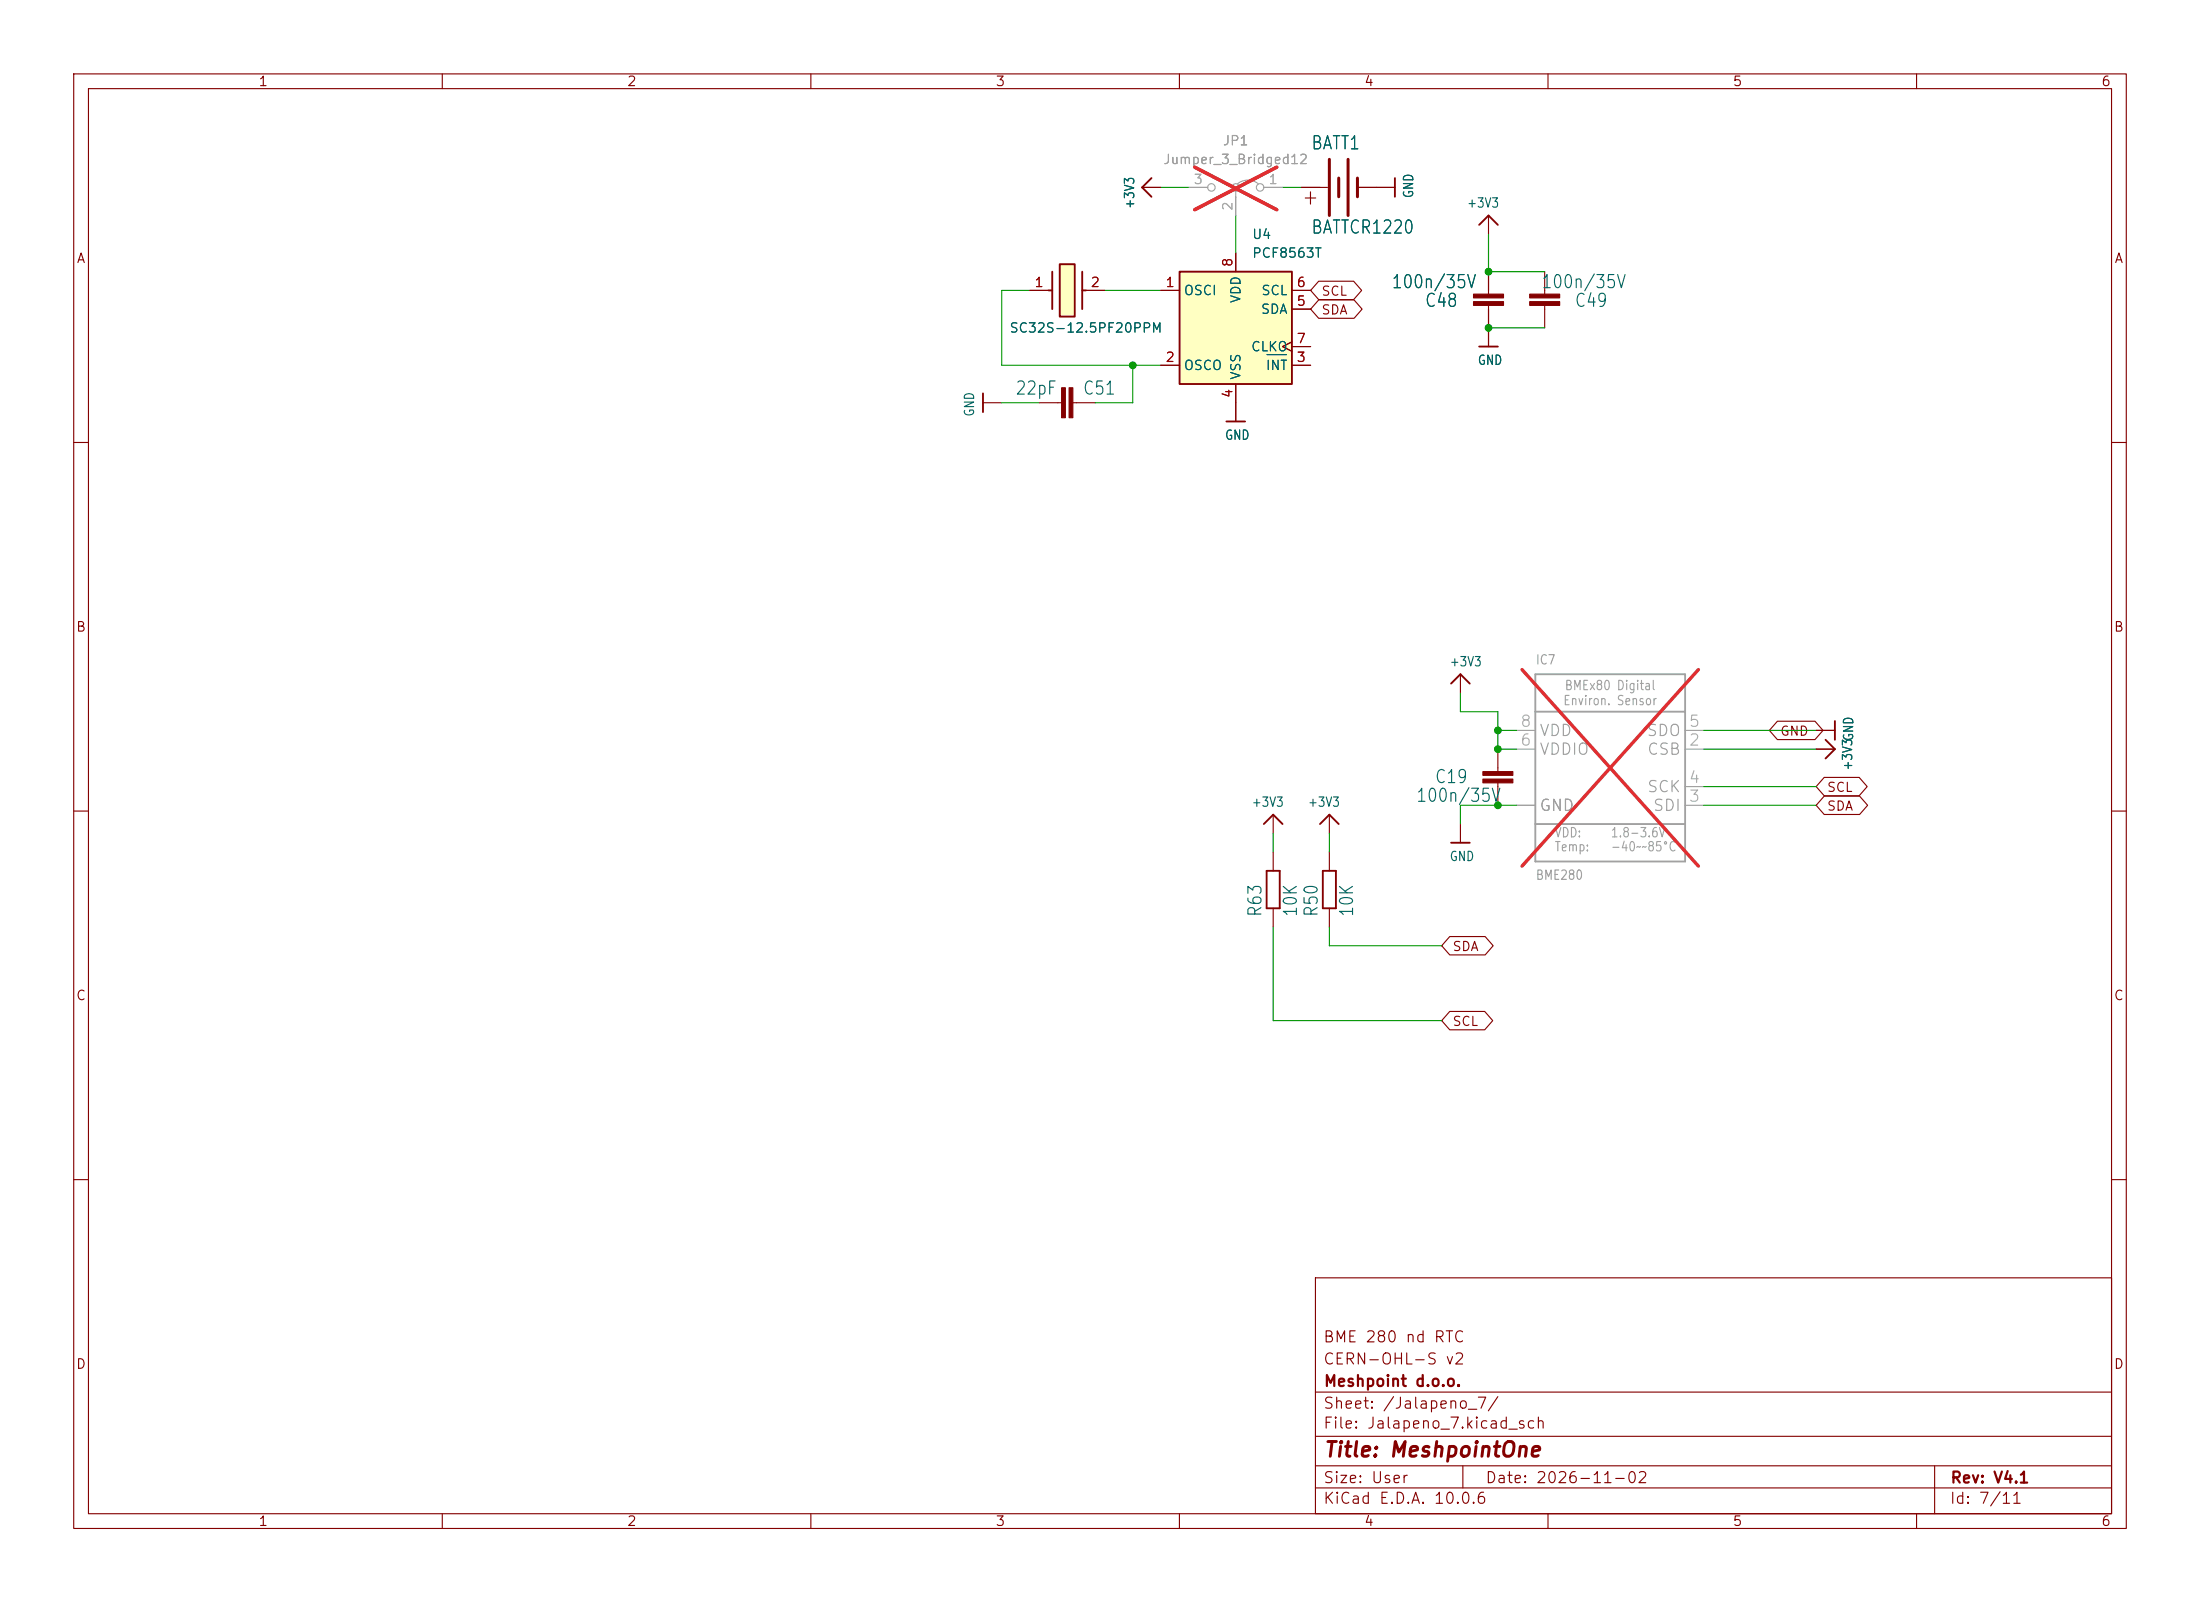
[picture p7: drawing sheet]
<svg xmlns="http://www.w3.org/2000/svg" width="298mm" height="217mm" viewBox="0 0 298 217" stroke-linecap="round" stroke-linejoin="round" font-family="sans-serif">
<g fill="none" stroke="#840000" stroke-width=".15">
<path d="M10 10h278.4v197.3h-278.4zM12 12h274.5v193.3h-274.5zM60 10v2M110 10v2M160 10v2M210 10v2M260 10v2M10 60h2M286.5 60h1.9M10 110h2M172.7 110.5v2.6M286.5 110h1.9"/>
<path d="M10 160h2M178.4 173.3h108.1v32h-108.1zM286.5 160h1.9M178.4 198.8h108.1M178.4 194.8h108.1M178.4 188.8h108.1M198.4 198.8v3M262.5 198.8v6.5M60 205.3v2M110 205.3v2M160 205.3v2M178.4 201.8h108.1"/>
<path d="M210 205.3v2M260 205.3v2"/>
</g>
<path d="M171.4 111.8l1.3-1.3 1.3 1.3" fill="none" stroke="#840000" stroke-width=".25"/>
<path d="M160 36.9h15.3v15.2h-15.3z" fill="#ffffc2"/>
<path d="M156.2 24.2l-1.3 1.2 1.3 1.3M160 36.9h15.3v15.2h-15.3zM200.7 30.5l1.2-1.3 1.3 1.3M133.3 53.4v2.5M166.4 57.2h2.5M200.7 47h2.5M196.8 92.7l1.3-1.2 1.3 1.2M248.9 97.8v2.6M196.8 114.3h2.6" fill="none" stroke="#840000" stroke-width=".25"/>
<g fill="none" stroke="#840000" stroke-width=".15">
<path d="M154.9 25.4h2.6M157.5 39.4h2.5M167.6 34.3v2.6M175.3 39.4h2.5M201.9 29.2v2.6M201.9 36.9v3M209.5 36.9v3M133.3 54.6h2.6M141 54.6h3M145.5 54.6h3.1M157.5 49.6h2.5M167.6 52.1v5.1"/>
<path d="M175.3 46.4l-1.3 .6 1.3 .7M175.3 49.6h2.5M175.3 41.9h2.5M175.3 47h2.5M201.9 41.4v5.6M209.5 41.4v3.1M198.1 91.5v2.5M246.4 99.1h2.5M198.1 111.8v2.5M203.2 101.6v3.1M203.2 106.2v3"/>
</g>
<path d="M171.9 48.1h2.6" fill="none" stroke="#006464" stroke-width=".15"/>
<g fill="#840000" stroke="#840000" stroke-width=".15">
<path d="M207.5 40.9h4.1v.5h-4.1z"/>
<path d="M207.5 39.9h4.1v.5h-4.1z"/>
<path d="M201.2 104.7h4v.5h-4z"/>
<path d="M201.2 105.7h4v.5h-4z"/>
<path d="M199.9 40.9h4.1v.5h-4.1z"/>
<path d="M199.9 39.9h4.1v.5h-4.1z"/>
<path d="M145 52.6h.5v4.1h-.5z"/>
<path d="M144 52.6h.5v4.1h-.5z"/>
</g>
<path d="M208.3 91.5h20.3v25.4h-20.3zM208.3 96.5h20.3M208.3 111.8h20.3" fill="none" stroke="#a1a1a1" stroke-width=".25"/>
<path d="M205.7 99.1h2.6M228.6 99.1h2.5M205.7 109.2h2.6M205.7 101.6h2.6M228.6 109.2h2.5M228.6 101.6h2.5M228.6 106.7h2.5" fill="none" stroke="#a1a1a1" stroke-width=".15"/>
<path d="M206.5 90.8l23.9 26.7M230.4 90.8l-23.9 26.7" fill="none" stroke="#e12e31" stroke-width=".46"/>
<path d="M143.8 35.8h2v7.2h-2z" fill="#ffffc2"/>
<path d="M142.2 39.4h.5M142.7 36.9v5M143.8 35.8h2v7.2h-2zM146.8 39.4h.5M146.8 36.9v5M189.2 24.2v2.5M171.8 118.1h1.8v5.1h-1.8zM179.1 111.8l1.2-1.3 1.3 1.3M179.5 118.1h1.7v5.1h-1.7zM247.6 100.4l1.3 1.2-1.3 1.3" fill="none" stroke="#840000" stroke-width=".25"/>
<g fill="none" stroke="#840000" stroke-width=".15">
<path d="M139.7 39.4h2.5M147.3 39.4h2.6M154.9 25.4h2.6M157.5 39.4h2.5M167.6 34.3v2.6M175.3 39.4h2.5M176.5 25.4h3.6M178.9 38.2h4.7l1.1 1.2-1.1 1.2h-4.7l-1.1-1.2zM184.1 25.4h5.1M201.9 36.9v2.5M157.5 49.6h2.5M167.6 52.1v5.1"/>
<path d="M175.3 46.4l-1.3 .6 1.3 .7M175.3 49.6h2.5M175.3 41.9h2.5M175.3 47h2.5M178.9 40.7h4.8l1.1 1.2-1.1 1.3h-4.8l-1.1-1.3zM201.9 41.9v5.1M241.1 97.8h5.1l1.1 1.3-1.1 1.2h-5.1l-1.1-1.2zM246.4 99.1h2.5M172.7 115.6v2.5M180.3 110.5v2.6M180.3 115.6v2.5M246.4 101.6h2.5"/>
<path d="M247.5 105.5h4.7l1.1 1.2-1.1 1.2h-4.7l-1.1-1.2zM247.5 108h4.8l1.1 1.2-1.1 1.3h-4.8l-1.1-1.3zM172.7 123.2v2.6M180.3 123.2v2.6M196.7 137.2h4.7l1.1 1.3-1.1 1.2h-4.7l-1.1-1.2zM196.7 127.1h4.8l1.1 1.2-1.1 1.2h-4.8l-1.1-1.2z"/>
</g>
<path d="M180.3 21.6v7.6M181.6 24.2v2.5M182.9 21.6v7.6M184.1 24.2v2.5" fill="none" stroke="#840000" stroke-width=".41"/>
<g fill="none" stroke="#a1a1a1" stroke-width=".15">
<path d="M161.3 25.4h2.5M167.6 25.9v3.3M167.9 24.9a2.26 2.26 0 0 1 2.8 0M171.4 25.4h2.6"/>
<circle cx="164.3" cy="25.4" r=".51"/>
<circle cx="167.6" cy="25.4" r=".51"/>
<circle cx="170.9" cy="25.4" r=".51"/>
</g>
<path d="M162.1 22.7l11.1 5.7M173.2 22.7l-11.1 5.7" fill="none" stroke="#e12e31" stroke-width=".46"/>
<g fill="none" stroke="#009600" stroke-width=".15">
<path d="M139.7 39.4h-3.8v10.2h21.6M149.9 39.4h7.6M157.5 25.4h3.8M167.6 29.2v5.1M174 25.4h2.5M201.9 31.8v5.1h7.6M135.9 54.6h5.1M153.7 49.6v5h-5.1M201.9 44.5h7.6M198.1 94v2.5h5.1v5.1h2.5M203.2 99.1h2.5M231.1 99.1h15.3"/>
<path d="M172.7 113.1v2.5M180.3 113.1v2.5M205.7 109.2h-7.6v2.6M231.1 106.7h15.3M231.1 101.6h15.3M231.1 109.2h15.3M172.7 125.8v12.7h22.9M180.3 125.8v2.5h15.3"/>
</g>
<path d="M171.9 48.1h2.6" fill="none" stroke="#006464" stroke-width=".15"/>
<g fill="#009600" stroke="#009600" stroke-width=".14">
<circle cx="153.7" cy="49.6" r=".46"/>
<circle cx="201.9" cy="36.9" r=".46"/>
<circle cx="201.9" cy="44.5" r=".46"/>
<circle cx="203.2" cy="109.2" r=".46"/>
<circle cx="203.2" cy="99.1" r=".46"/>
<circle cx="203.2" cy="101.6" r=".46"/>
</g>
<text font-size="2.2" fill="#840000" x="176.4" y="28.4">+</text>
<text font-size="2" fill="#840000" x="179.4" y="198.2">Title: MeshpointOne</text>
<g font-size="1.8" fill="#006464">
<text x="177.8" y="20.7">BATT1</text>
<text x="177.8" y="32.2">BATTCR1220</text>
<text x="188.7" y="39.6">100n/35V</text>
<text x="209" y="39.6">100n/35V</text>
<text x="193.2" y="42.1">C48</text>
<text x="213.5" y="42.1">C49</text>
<text x="137.6" y="54">22pF</text>
<text x="146.8" y="54">C51</text>
<text x="194.5" y="106.7">C19</text>
<text x="192" y="109.2">100n/35V</text>
<text x="171.6" y="124.5" transform="rotate(-90 171.6 124.5)">R63</text>
<text x="176.4" y="124.5" transform="rotate(-90 176.4 124.5)">10K</text>
<text x="179.2" y="124.5" transform="rotate(-90 179.2 124.5)">R50</text>
<text x="184" y="124.5" transform="rotate(-90 184 124.5)">10K</text>
</g>
<g font-size="1.5" fill="#aaa">
<text x="206.1" y="101.5">6</text>
<text x="206.1" y="99">8</text>
<text x="229" y="101.5">2</text>
<text x="229" y="99">5</text>
<text x="229" y="106.6">4</text>
<text x="229" y="109.2">3</text>
</g>
<g font-size="1.5" fill="#989898">
<text x="208.7" y="100.2">VDD</text>
<text x="223.3" y="100.2">SDO</text>
<text x="208.7" y="102.8">VDDIO</text>
<text x="223.3" y="102.8">CSB</text>
<text x="223.3" y="107.9">SCK</text>
<text x="208.7" y="110.4">GND</text>
<text x="224.1" y="110.4">SDI</text>
</g>
<g font-size="1.5" fill="#840000">
<text x="179.4" y="185.5">CERN-OHL-S v2</text>
<text x="179.4" y="182.5">BME 280 nd RTC</text>
<text x="179.4" y="191.5">Sheet: /Jalapeno_7/</text>
<text x="179.5" y="188.5">Meshpoint d.o.o.</text>
<text x="179.4" y="194.2">File: Jalapeno_7.kicad_sch</text>
<text x="179.4" y="201.6">Size: User</text>
<text x="201.4" y="201.6">Date: 2026-11-02</text>
<text x="264.5" y="201.6">Rev: V4.1</text>
<text x="179.4" y="204.4">KiCad E.D.A. 10.0.6</text>
<text x="264.4" y="204.4">Id: 7/11</text>
</g>
<g font-size="1.3" fill="#840000">
<text x="35" y="12">1</text>
<text x="85" y="12">2</text>
<text x="135" y="12">3</text>
<text x="185" y="12">4</text>
<text x="235" y="12">5</text>
<text x="285" y="12">6</text>
<text x="10.3" y="36">A</text>
<text x="286.8" y="36">A</text>
<text x="10.2" y="86">B</text>
<text x="286.7" y="86">B</text>
<text x="10.2" y="136">C</text>
<text x="286.7" y="136">C</text>
<text x="10.2" y="186">D</text>
<text x="286.7" y="186">D</text>
<text x="35" y="207.3">1</text>
<text x="85" y="207.3">2</text>
<text x="135" y="207.3">3</text>
<text x="185" y="207.3">4</text>
<text x="235" y="207.3">5</text>
<text x="285" y="207.3">6</text>
</g>
<g font-size="1.3" fill="#989898">
<text x="157.7" y="22.6">Jumper_3_Bridged12</text>
<text x="165.8" y="20">JP1</text>
<text x="208.3" y="90.5">IC7</text>
<text x="208.3" y="119.7">BME280</text>
</g>
<g font-size="1.3" fill="#006464">
<text x="154.2" y="28.4" transform="rotate(-90 154.2 28.4)">+3V3</text>
<text x="192" y="27" transform="rotate(-90 192 27)">GND</text>
<text x="198.9" y="28.5">+3V3</text>
<text x="169.8" y="32.7">U4</text>
<text x="169.8" y="35.3">PCF8563T</text>
<text x="160.5" y="40.4">OSCI</text>
<text x="168.6" y="41.2" transform="rotate(-90 168.6 41.2)">VDD</text>
<text x="171" y="40.4">SCL</text>
<text x="136.9" y="45.4">SC32S-12.5PF20PPM</text>
<text x="169.6" y="48">CLKO</text>
<text x="171" y="42.9">SDA</text>
<text x="160.5" y="50.5">OSCO</text>
<text x="168.6" y="51.6" transform="rotate(-90 168.6 51.6)">VSS</text>
<text x="171.6" y="50.5">INT</text>
<text x="200.4" y="49.8">GND</text>
<text x="132.5" y="56.6" transform="rotate(-90 132.5 56.6)">GND</text>
<text x="166.1" y="60">GND</text>
<text x="196.6" y="90.7">+3V3</text>
<text x="251.6" y="104.6" transform="rotate(-90 251.6 104.6)">+3V3GND</text>
<text x="169.7" y="109.8">+3V3</text>
<text x="177.3" y="109.8">+3V3</text>
<text x="196.6" y="117.1">GND</text>
</g>
<g font-size="1.3" fill="#aaa">
<text x="161.8" y="25.3">3</text>
<text x="167.5" y="28.7" transform="rotate(-90 167.5 28.7)">2</text>
<text x="172" y="25.3">1</text>
</g>
<g font-size="1.3" fill="#a90000">
<text x="140.2" y="39.3">1</text>
<text x="147.9" y="39.3">2</text>
<text x="158" y="39.3">1</text>
<text x="167.5" y="36.3" transform="rotate(-90 167.5 36.3)">8</text>
<text x="175.8" y="41.8">5</text>
<text x="175.8" y="39.3">6</text>
<text x="175.8" y="46.9">7</text>
<text x="158" y="49.4">2</text>
<text x="175.8" y="49.4">3</text>
<text x="167.5" y="54.1" transform="rotate(-90 167.5 54.1)">4</text>
</g>
<g font-size="1.3" fill="#a1a1a1">
<text x="212" y="96">Environ. Sensor</text>
<text x="212.2" y="93.9">BMEx80 Digital</text>
<text x="210.8" y="113.9">VDD:</text>
<text x="218.4" y="113.9">1.8-3.6V</text>
<text x="210.8" y="115.8">Temp:</text>
<text x="218.4" y="115.8">-40~~85°C</text>
</g>
<g font-size="1.2" fill="#840000">
<text x="179.2" y="40.4">SCL</text>
<text x="179.2" y="43">SDA</text>
<text x="241.4" y="100.1">GND</text>
<text x="247.8" y="107.7">SCL</text>
<text x="247.8" y="110.3">SDA</text>
<text x="197" y="129.3">SDA</text>
<text x="197" y="139.5">SCL</text>
</g>
</svg>
